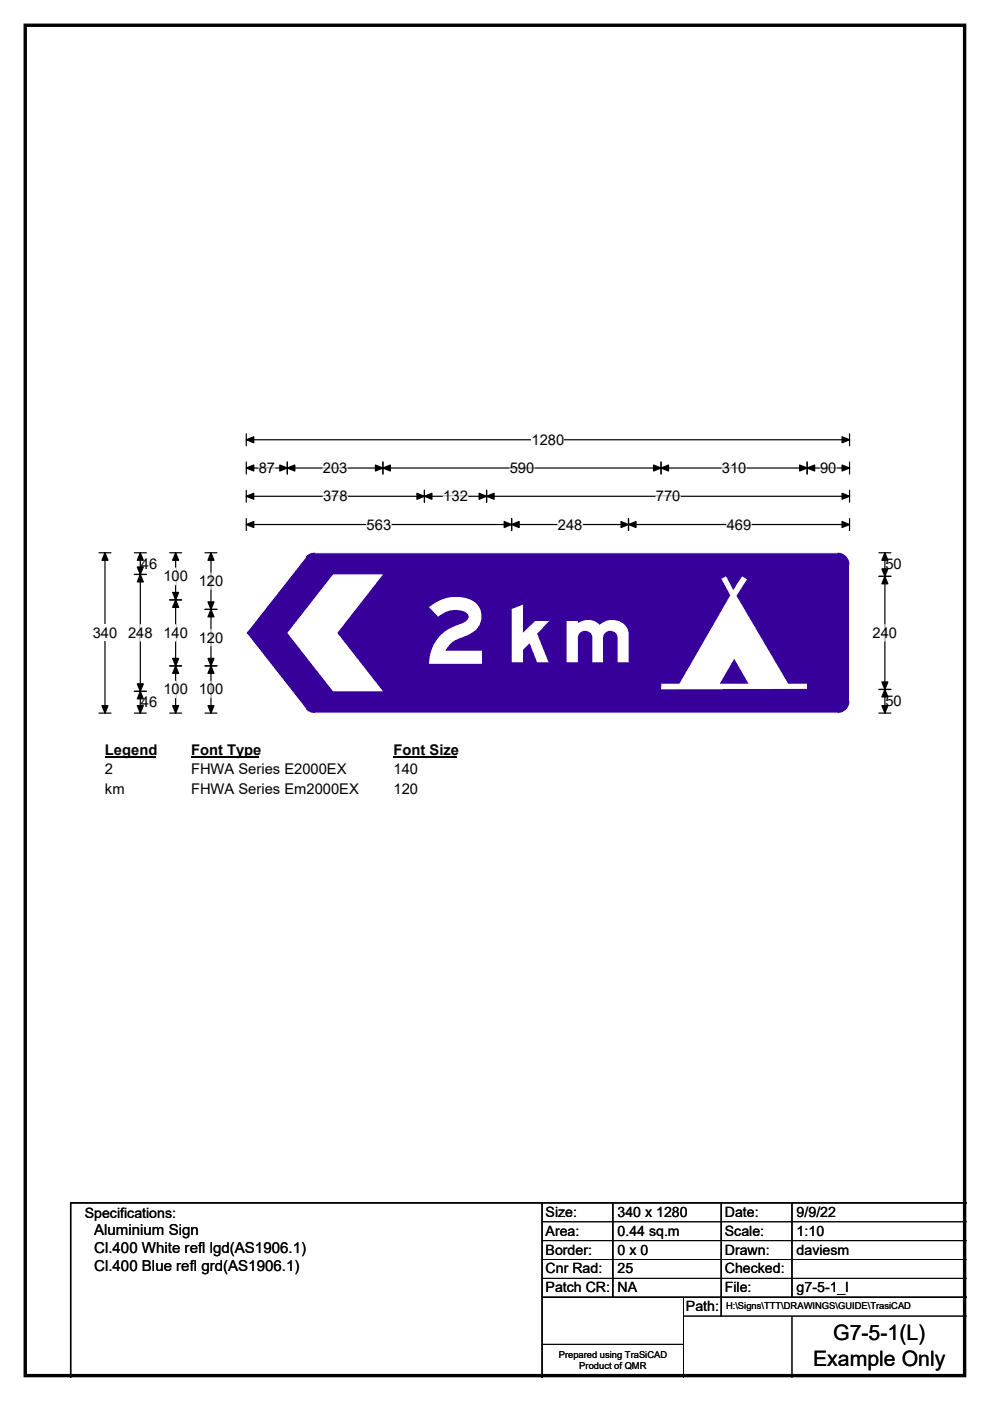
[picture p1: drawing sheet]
<svg xmlns="http://www.w3.org/2000/svg" width="210mm" height="297mm" viewBox="0 0 210 297" stroke-linecap="round" stroke-linejoin="round" font-family="sans-serif">
<path d="M5.4 5.4h199.2v286.3h-199.2z" fill="none" stroke="#000" stroke-width=".72"/>
<path d="M52.2 93.2h128M52.2 92v2.5M180.2 92v2.5" fill="none" stroke="#000" stroke-width=".25"/>
<path d="M52.2 93.2l1.6-.6v1.3zM178.6 92.6l1.6 .6-1.6 .7z" fill="#000" stroke="#000" stroke-width=".25"/>
<path d="M112.7 91.5h7v3.5h-7z" fill="#fff"/>
<g fill="none" stroke="#000" stroke-width=".25">
<path d="M52.2 99.2h128M52.2 98v2.5M60.9 98v2.5M81.2 98v2.5M140.2 98v2.5M171.2 98v2.5M180.2 98v2.5M21 117.2h2.5M22.3 117.2v34M52.2 103.9v2.6M52.2 109.9v2.6M52.2 105.2h128"/>
<path d="M52.2 111.2h128M90 103.9v2.6M103.2 103.9v2.6M108.5 109.9v2.6M133.3 109.9v2.6M180.2 103.9v2.6M180.2 109.9v2.6M21 151.2h2.5"/>
</g>
<g fill="#000" stroke="#000" stroke-width=".25">
<path d="M52.2 99.2l1.6-.6v1.3zM60.9 99.2l1.6-.6v1.3zM59.4 98.6l1.5 .6-1.5 .7zM79.6 98.6l1.6 .6-1.6 .7zM81.2 99.2l1.6-.6v1.3zM138.6 98.6l1.6 .6-1.6 .7zM140.2 99.2l1.6-.6v1.3zM169.6 98.6l1.6 .6-1.6 .7zM171.2 99.2l1.6-.6v1.3zM178.6 98.6l1.6 .6-1.6 .7zM22.3 117.2l.6 1.6h-1.3zM52.2 105.2l1.6-.6v1.3z"/>
<path d="M52.2 111.2l1.6-.6v1.2zM90 105.2l1.6-.6v1.3zM88.4 104.6l1.6 .6-1.6 .7zM101.6 104.6l1.6 .6-1.6 .7zM103.2 105.2l1.6-.6v1.3zM108.5 111.2l1.6-.6v1.2zM106.9 110.6l1.6 .6-1.6 .6zM131.7 110.6l1.6 .6-1.6 .6zM133.3 111.2l1.6-.6v1.2zM178.6 104.6l1.6 .6-1.6 .7zM178.6 110.6l1.6 .6-1.6 .6zM21.6 149.6h1.3l-.6 1.6z"/>
</g>
<path d="M54.9 99.2h3.4M68.5 99.2h5.2M108.1 99.2h5.2M153.1 99.2h5.2M173.9 99.2h3.5M68.5 105.2h5.2M77.8 111.2h5.2M94 105.2h5.2M118.3 111.2h5.2M139.1 105.2h5.2M154.1 111.2h5.2" fill="none" stroke="#fff" stroke-width=".25"/>
<path d="M19.7 132.5h5.2v3.5h-5.2z" fill="#fff"/>
<g fill="none" stroke="#000" stroke-width=".25">
<path d="M28.5 117.2h2.5M29.8 117.2v34M36 117.2h2.5M37.3 117.2v34M43.5 117.2h2.5M44.7 117.2v34M186.4 117.2h2.6M187.7 117.2v34M28.5 121.8h2.5M36 127.2h2.5M43.5 129.2h2.5M186.4 122.2h2.6"/>
<path d="M28.5 146.6h2.5M28.5 151.2h2.5M36 151.2h2.5M36 141.2h2.5M43.5 151.2h2.5M43.5 141.2h2.5M186.4 151.2h2.6M186.4 146.2h2.6"/>
</g>
<g fill="#000" stroke="#000" stroke-width=".25">
<path d="M29.8 117.2l.6 1.6h-1.3zM37.3 117.2l.6 1.6h-1.3zM44.7 117.2l.7 1.6h-1.3zM187.7 117.2l.6 1.6h-1.3zM29.8 121.8l.6 1.6h-1.3zM29.1 120.2h1.3l-.6 1.6zM37.3 127.2l.6 1.6h-1.3zM36.6 125.6h1.3l-.6 1.6zM44.7 129.2l.7 1.6h-1.3zM44.1 127.6h1.3l-.7 1.6zM187.7 122.2l.6 1.6h-1.3zM187 120.6h1.3l-.6 1.6z"/>
<path d="M29.1 145h1.3l-.6 1.6zM29.8 146.6l.6 1.6h-1.3zM29.1 149.6h1.3l-.6 1.6zM36.6 139.6h1.3l-.6 1.6zM37.3 141.2l.6 1.6h-1.3zM36.6 149.6h1.3l-.6 1.6zM44.1 139.6h1.3l-.7 1.6zM44.7 141.2l.7 1.6h-1.3zM44.1 149.6h1.3l-.7 1.6zM187 144.6h1.3l-.6 1.6zM187.7 146.2l.6 1.6h-1.3zM187 149.6h1.3l-.6 1.6z"/>
</g>
<path d="M29.8 132.4v3.5M37.3 120.4v3.6M37.3 132.4v3.5M44.7 121.5v3.4M44.7 133.4v3.5M187.7 132.4v3.5M37.3 144.4v3.5M44.7 144.4v3.5" fill="none" stroke="#fff" stroke-width=".25"/>
<path d="M22.3 157.2h10.7v3.5h-10.7z" fill="#fff"/>
<path d="M22.3 160.5h10.7" fill="none" stroke="#000" stroke-width=".32"/>
<path d="M40.5 157.2h14.4v3.5h-14.4z" fill="#fff"/>
<path d="M40.5 160.5h14.4" fill="none" stroke="#000" stroke-width=".32"/>
<path d="M83.5 157.2h13.4v3.5h-13.4z" fill="#fff"/>
<path d="M83.5 160.5h13.4" fill="none" stroke="#000" stroke-width=".32"/>
<g fill="#fff">
<path d="M22.3 161.4h1.7v3.5h-1.7z"/>
<path d="M40.5 161.4h32.9v3.5h-32.9z"/>
<path d="M83.5 161.4h5.2v3.5h-5.2z"/>
<path d="M22.3 165.6h4.1v3.5h-4.1z"/>
<path d="M40.5 165.6h35.5v3.5h-35.5z"/>
<path d="M83.5 165.6h5.2v3.5h-5.2z"/>
</g>
<g fill="#37009b">
<path d="M64.8 118.2l2-1h110.9l2.5 2.5v29l-2.5 2.5h-110.9l-2-1-12.3-15.7v-.6z" fill-rule="evenodd"/>
<circle cx="66.7" cy="119.7" r="2.5"/>
<circle cx="52.9" cy="134.2" r=".5"/>
<circle cx="66.7" cy="148.7" r="2.51"/>
<circle cx="177.7" cy="148.7" r="2.5"/>
<circle cx="177.7" cy="119.7" r="2.5"/>
</g>
<g fill="#fff">
<path d="M66.7 117.2h111z"/>
<path d="M64.8 118.1l-12.4 15.8z"/>
<path d="M52.4 134.5l12.4 15.8z"/>
<path d="M66.7 151.2h111z"/>
<path d="M180.2 119.7v29z"/>
<path d="M70.6 121.8h10.6l-9.7 12.4 9.7 12.4h-10.6l-9.7-12.4z" fill-rule="evenodd"/>
<path d="M153 122.7l1-.5 1.5 2.9 1.9-2.9 1.1 .6-2.3 3.5 11 18.7h4v1.1l-31 .1 .1-1.2h3.8l10.8-18.8zM155.7 139.7l3.1 5.3h-6.1z" fill-rule="evenodd"/>
</g>
<path d="M115 255v37M130 255v20M153 255v24M168 255v20M205 255h-190v37M115 275h90" fill="none" stroke="#000" stroke-width=".3"/>
<path d="M115 259h90M115 263h90M115 267h90M115 271h90M145 279h60M145 275v17M168 279v13M115 285h30" fill="none" stroke="#000" stroke-width=".21"/>
<text font-size="19.4" fill="#fff" x="89.5" y="140.7">2</text>
<text font-size="16.7" fill="#fff" x="106.1" y="140.4">km</text>
<g font-size="4.5">
<text x="176.7" y="284.2">G7-5-1(L)</text>
<text x="172.5" y="289.6">Example Only</text>
</g>
<g font-size="3.2">
<text x="20" y="261.9">Aluminium Sign</text>
<text x="20" y="265.7">Cl.400 White refl lgd(AS1906.1)</text>
<text x="20" y="269.6">Cl.400 Blue refl grd(AS1906.1)</text>
</g>
<g font-size="3.1">
<text x="112.7" y="94.3">1280</text>
<text x="54.9" y="100.3">87</text>
<text x="68.5" y="100.3">203</text>
<text x="108.1" y="100.3">590</text>
<text x="153.1" y="100.3">310</text>
<text x="173.9" y="100.3">90</text>
<text x="68.5" y="106.3">378</text>
<text x="94" y="106.3">132</text>
<text x="139.1" y="106.3">770</text>
<text x="77.8" y="112.3">563</text>
<text x="118.3" y="112.3">248</text>
<text x="154.1" y="112.3">469</text>
<text x="29.9" y="120.5">46</text>
<text x="34.6" y="123.2">100</text>
<text x="42.1" y="124.2">120</text>
<text x="187.8" y="120.7">50</text>
<text x="19.7" y="135.3">340</text>
<text x="27.2" y="135.2">248</text>
<text x="34.6" y="135.2">140</text>
<text x="42.1" y="136.2">120</text>
<text x="185.1" y="135.2">240</text>
<text x="29.9" y="149.9">46</text>
<text x="34.6" y="147.2">100</text>
<text x="42.1" y="147.2">100</text>
<text x="187.8" y="149.7">50</text>
<text x="22.3" y="160">Legend</text>
<text x="40.5" y="160">Font Type</text>
<text x="83.5" y="160">Font Size</text>
<text x="22.3" y="164.2">2</text>
<text x="40.5" y="164.2">FHWA Series E2000EX</text>
<text x="83.5" y="164.2">140</text>
<text x="22.3" y="168.4">km</text>
<text x="40.5" y="168.4">FHWA Series Em2000EX</text>
<text x="83.5" y="168.4">120</text>
</g>
<g font-size="3">
<text x="115.7" y="258">Size:</text>
<text x="131" y="258">340 x 1280</text>
<text x="153.7" y="258">Date:</text>
<text x="169" y="258">9/9/22</text>
<text x="18" y="258.2">Specifications:</text>
<text x="115.7" y="262">Area:</text>
<text x="131" y="262">0.44 sq.m</text>
<text x="153.7" y="262">Scale:</text>
<text x="169" y="262">1:10</text>
<text x="115.7" y="266">Border:</text>
<text x="115.7" y="270">Cnr Rad:</text>
<text x="131" y="266">0 x 0</text>
<text x="131" y="270">25</text>
<text x="153.7" y="266">Drawn:</text>
<text x="153.7" y="270">Checked:</text>
<text x="169" y="266">daviesm</text>
<text x="115.7" y="274">Patch CR:</text>
<text x="131" y="274">NA</text>
<text x="153.7" y="274">File:</text>
<text x="169" y="274">g7-5-1_l</text>
<text x="145.5" y="278">Path:</text>
</g>
<g font-size="2">
<text x="154" y="277.6">H:\Signs\TTT\DRAWINGS\GUIDE\TrasiCAD</text>
<text x="118.5" y="287.8">Prepared using TraSiCAD</text>
<text x="122.9" y="290.2">Product of QMR</text>
</g>
</svg>
